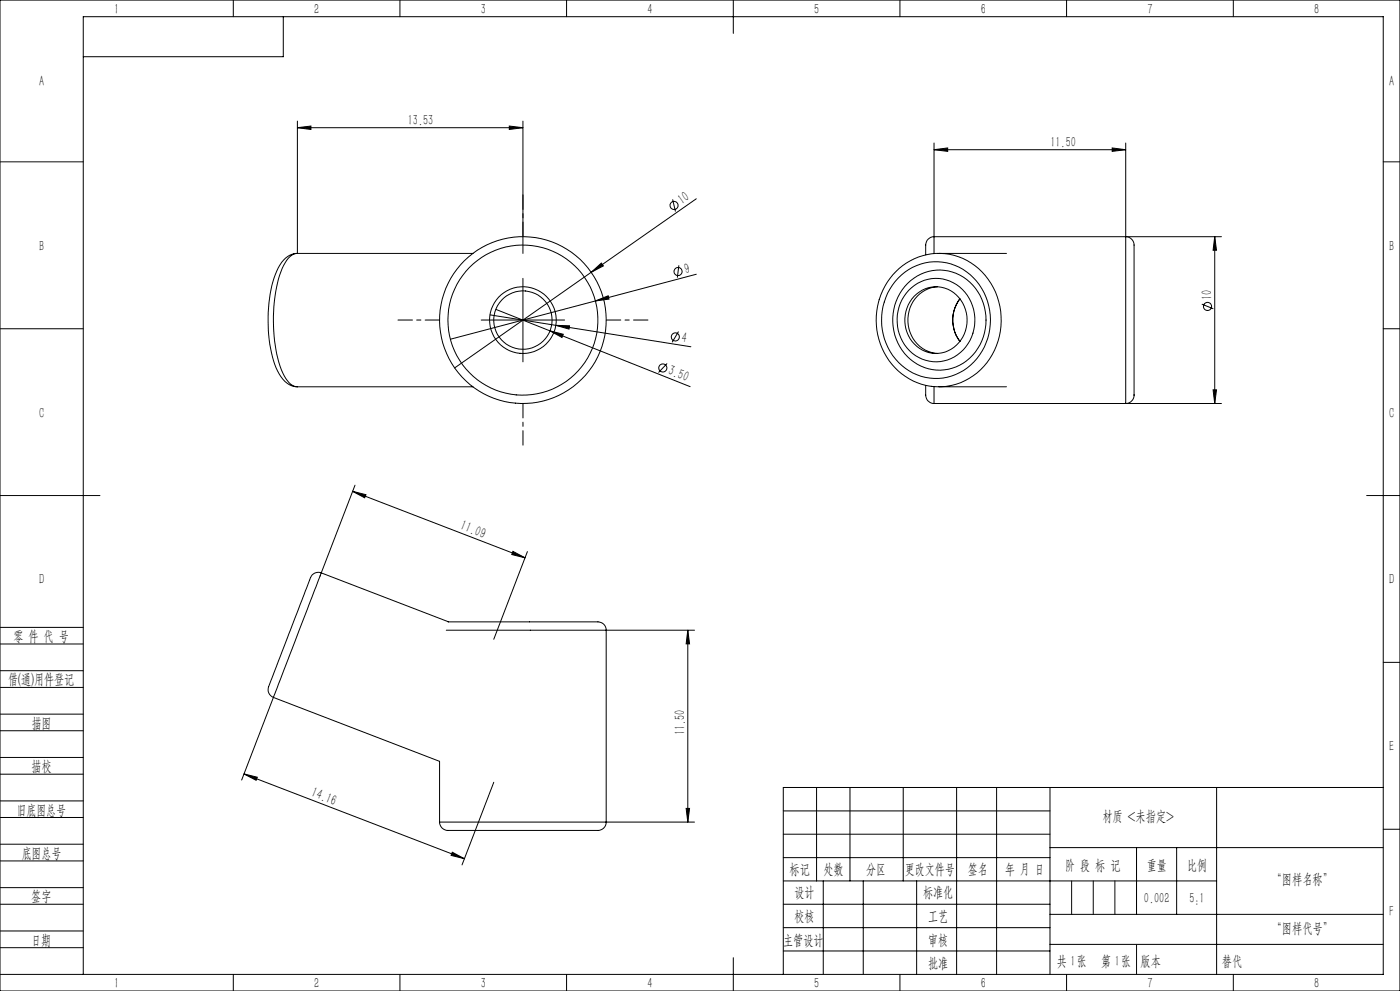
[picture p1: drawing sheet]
<svg xmlns="http://www.w3.org/2000/svg" width="420mm" height="297mm" viewBox="0 0 420 297" stroke-linecap="round" stroke-linejoin="round" font-family="sans-serif">
<g fill="none" stroke="#000" stroke-width=".3">
<path d="M0 0h420v297h-420zM70 0v5M85 5v12h-60M120 0v5M170 0v5M220 0v10M270 0v5M320 0v5M370 0v5M89.2 38.3l4.1-.5v1zM89.2 36.3v39.6M89.2 38.3h67.7"/>
<path d="M152.8 37.8l4.1 .5-4.1 .5zM156.9 36.3v39.6M0 48.5h25M201.8 59.8l.8 3.6M208.9 59.6l-72.5 50.7M280.2 44.9l4.1-.6v1.1zM280.2 42.9v28M280.2 44.9h57.5M333.7 44.3l4 .6-4 .5zM337.7 42.9v28M415 48.5h5M89.2 75.9a6.7 6.7 0 0 0-5.7 4.4 41.7 41.7 0 0 0-2.3 24.1 17.3 17.3 0 0 0 4.8 10.4l1.8 .9 1.4 .2"/>
<path d="M89.2 75.9a4.5 4.5 0 0 0-3.7 2.9 38 38 0 0 0-3.4 19 33.8 33.8 0 0 0 3.6 15.6l1.5 1.7 1.1 .6 .9 .2h52.7M89.2 75.9h52.7M203.7 79.5l-.5 3.7M280.2 70.9a2.92 2.92 0 0 0-2.5 3.8v1.6M280.2 70.9v5M281.7 75.9a19.3 19.3 0 0 1 18.7 20.4 19.2 19.2 0 0 1-20.4 19.5 19.9 19.9 0 0 1-16.4-25.3 19 19 0 0 1 17.7-14.6h20.6M337.7 70.9a2.76 2.76 0 0 1 2.5 3.5v43a2.76 2.76 0 0 1-2.5 3.5zM364.4 70.9v50M364.4 70.9l.5 4.1h-1zM366.4 70.9h-86.2M0 98.5h25M144.4 95.9h25"/>
<path d="M147 94.4l60.3 9.5M148.7 92.7l16.3 6.5M156.9 83.4v25M165 99.2l4 1-.4 .9zM165 99.2l42 16.7M166.8 97.5l4.1 .1-.2 1zM177.4 81.6l3-2.8 .6 .9zM178.6 90.2l3.9-1.6 .2 1zM178.6 90.2l-43.5 11.5M203.6 99.4l-2 3.2M208.9 82.2l-30.3 8M269.4 83.4a15.8 15.8 0 0 1 26.4 5.6 17.6 17.6 0 0 1-12.9 24.3 16.9 16.9 0 0 1-18.4-18.7 18.3 18.3 0 0 1 4.9-11.2z"/>
<path d="M272.2 85a13.7 13.7 0 0 1 23.1 7.1 15 15 0 0 1-12 18.7 14.5 14.5 0 0 1-15.4-16.8 15.4 15.4 0 0 1 4.3-9zM272.6 87a11.4 11.4 0 0 1 19.5 5.8 12.3 12.3 0 0 1-12.2 15.6 12.6 12.6 0 0 1-9.3-18.6zM274.2 88.8a9.2 9.2 0 0 1 9.4-2.4 9.2 9.2 0 0 1 6.3 7.4 9.6 9.6 0 0 1-12.3 11.5 10.3 10.3 0 0 1-3.4-16.5zM281.2 85.9a10.2 10.2 0 0 0-8.5 7.2 10.2 10.2 0 0 0 3.2 10.7 9.4 9.4 0 0 0 5.3 2.1M288 89.5a10.6 10.6 0 0 0 0 12.8M360.5 91.2l3.5 1.3M415 98.5h5M200.1 108.9l-2.5 2.8M277.7 115.5v2.1a2.74 2.74 0 0 0 2.5 3.3M280.2 115.9v5M281.7 115.9h20.2M363.9 116.8h1l-.5 4.1z"/>
<path d="M366.4 120.9h-86.2M0 148.5h30M105.8 147.2l51.7 20M105.8 147.2l4 1.1-.4 .9zM106.5 145.4l-10.1 26.3M410 148.5h10M96.4 171.7a2.68 2.68 0 0 0-3.5 2.2l-12 31a2.76 2.76 0 0 0 1.1 4.1M96.4 171.7l-14.4 37.3M96.4 171.7l38.2 14.7M153.9 165.2l3.6 2-4-1zM158.2 165.3l-10.1 26.3M0 193h25"/>
<path d="M0 188h25M133.9 188.9h48M134.4 186.4h44.1a2.75 2.75 0 0 1 3.4 2.5M181.9 188.9h26.5M181.9 188.9v57.5M206.3 188.9v57.5M206.3 188.9l.6 4.1h-1.1zM415 198.5h5M0 206h25M0 201h25M0 219h25M0 214h25"/>
<path d="M82 209l-9.5 24.8M82 209l49.9 19.2v18.2M0 232h25M0 227h25M73.2 231.9l4 1-.4 1zM73.2 231.9l66.1 25.4M148.1 234.5l-9.5 24.7M245 236v28M255 236v28M271 236v28M287 236v56M299 236v56"/>
<path d="M315 236v56M365 236v56M415 236h-180v56M0 245h25M0 240h25M0 258h25M0 253h25M131.9 246.4a2.98 2.98 0 0 0 3.8 2.5h43a2.67 2.67 0 0 0 3.2-2.5M131.9 246.4h50M135.7 255.4l3.6 1.9-4-.9zM181.9 246.4h26.5M205.8 242.3h1.1l-.6 4.1z"/>
<path d="M235 243h80M235 250h80M235 257h80M315 254h100M341 254v20M353 254v20M415 248.5h5M0 271h25M0 266h25M0 279h25M235 271h80M235 264h130"/>
<path d="M235 278h80M247 264v28M259 264v28M275 264v28M315 274h100M0 284h25M0 292h415v-287h-390v287M70 292v5M120 292v5M170 292v5M220 287v10M235 285h80"/>
<path d="M270 292v5M315 283h100M320 292v5M370 292v5"/>
<circle cx="202.2" cy="61.6" r="1.21"/>
<circle cx="156.9" cy="95.9" r="10"/>
<circle cx="156.9" cy="95.9" r="8.8"/>
<circle cx="156.9" cy="95.9" r="25"/>
<circle cx="156.9" cy="95.9" r="22.5"/>
<circle cx="203.4" cy="81.4" r="1.2"/>
<circle cx="362.2" cy="91.8" r="1.21"/>
<circle cx="198.9" cy="110.3" r="1.21"/>
<circle cx="202.6" cy="101" r="1.22"/>
</g>
<path d="M156.9 70.9v-12.5M131.9 95.9h-12.5M181.9 95.9h12.5M156.9 120.9v12.5" fill="none" stroke="#000" stroke-width=".3" stroke-dasharray="30.5 1.3 1.3 1.3" stroke-dashoffset="26.1"/>
<path d="M321.5 264v10M328 264v10M334.5 264v10M341 283v9" fill="none" stroke="#0a0605" stroke-width=".3"/>
<g fill="#000">
<path d="M165 99.2l4 1-.4 .9zM166.8 97.5l4.1 .1-.2 1zM177.4 81.6l3-2.8 .6 .9zM178.6 90.2l3.9-1.6 .2 1z"/>
<path d="M152.8 37.8l4.1 .5-4.1 .5zM89.2 38.3l4.1-.5v1zM333.7 44.3l4 .6-4 .5zM280.2 44.9l4.1-.6v1.1z"/>
<path d="M364.4 70.9l.5 4.1h-1zM363.9 116.8h1l-.5 4.1z"/>
<path d="M153.9 165.2l3.6 2-4-1zM105.8 147.2l4 1.1-.4 .9z"/>
<path d="M73.2 231.9l4 1-.4 1zM135.7 255.4l3.6 1.9-4-.9z"/>
<path d="M205.8 242.3h1.1l-.6 4.1zM206.3 188.9l.6 4.1h-1.1z"/>
</g>
<g font-size="4.4">
<text x="34.2" y="4.1">1</text>
<text x="94.2" y="4.1">2</text>
<text x="144.2" y="4.1">3</text>
<text x="194.2" y="4.1">4</text>
<text x="244.2" y="4.1">5</text>
<text x="294.2" y="4.1">6</text>
<text x="344.2" y="4.1">7</text>
<text x="394.2" y="4.1">8</text>
<text x="11.7" y="25.9">A</text>
<text x="416.7" y="25.9">A</text>
<text x="122.3" y="37.4">13.53</text>
<text x="315.1" y="44">11.50</text>
<text x="204.6" y="61.5" transform="rotate(-35 204.6 61.5)">10</text>
<text x="11.7" y="75.1">B</text>
<text x="416.7" y="75.1">B</text>
<text x="205.7" y="82.1" transform="rotate(-15 205.7 82.1)">9</text>
<text x="363.6" y="89.8" transform="rotate(-90 363.6 89.8)">10</text>
<text x="204.4" y="102.6" transform="rotate(9 204.4 102.6)">4</text>
<text x="200.2" y="112.2" transform="rotate(22 200.2 112.2)">3.50</text>
<text x="11.7" y="125.1">C</text>
<text x="416.7" y="125.1">C</text>
<text x="137.9" y="158.7" transform="rotate(21 137.9 158.7)">11.09</text>
<text x="11.7" y="175.1">D</text>
<text x="416.7" y="175.1">D</text>
<text x="4" y="192">零 件 代 号</text>
<text x="2.5" y="205.1">借(通)用件登记</text>
<text x="9.5" y="218.1">描图</text>
<text x="205.5" y="220.4" transform="rotate(-90 205.5 220.4)">11.50</text>
<text x="416.7" y="225.1">E</text>
<text x="9.5" y="231.1">描校</text>
<text x="93.2" y="238.6" transform="rotate(21 93.2 238.6)">14.16</text>
<text x="5" y="244.2">旧底图总号</text>
<text x="330.7" y="246.2">材质 &lt;未指定&gt;</text>
<text x="6.5" y="257.2">底图总号</text>
<text x="236.9" y="261.9">标记</text>
<text x="247.1" y="261.9">处数</text>
<text x="259.9" y="261.9">分区</text>
<text x="271.5" y="261.9">更改文件号</text>
<text x="290.4" y="261.9">签名</text>
<text x="301.5" y="261.9">年 月 日</text>
<text x="319.5" y="260.6">阶 段 标 记</text>
<text x="344" y="260.6">重量</text>
<text x="356.1" y="260.6">比例</text>
<text x="238.3" y="268.9">设计</text>
<text x="276.9" y="268.9">标准化</text>
<text x="381.5" y="264.8">“图样名称”</text>
<text x="9.4" y="270.1">签字</text>
<text x="343.2" y="270.7">0.002</text>
<text x="356.8" y="270.7">5:1</text>
<text x="416.8" y="274.4">F</text>
<text x="238.3" y="276.1">校核</text>
<text x="278.4" y="276">工艺</text>
<text x="381.5" y="279.6">“图样代号”</text>
<text x="9.4" y="283.2">日期</text>
<text x="234.9" y="283.3">主管设计</text>
<text x="278.4" y="283.3">审核</text>
<text x="278.4" y="290.2">批准</text>
<text x="317.1" y="289.4">共 张</text>
<text x="321.1" y="289.4">1</text>
<text x="330.3" y="289.4">第 张</text>
<text x="334.5" y="289.4">1</text>
<text x="342.1" y="289.4">版本</text>
<text x="34.2" y="296.1">1</text>
<text x="94.2" y="296.1">2</text>
<text x="144.2" y="296.1">3</text>
<text x="194.2" y="296.1">4</text>
<text x="244.2" y="296.1">5</text>
<text x="294.2" y="296.1">6</text>
<text x="344.2" y="296.1">7</text>
<text x="394.2" y="296.1">8</text>
</g>
<text font-size="4.4" fill="#0a0605" x="366.6" y="289.4">替代</text>
</svg>
